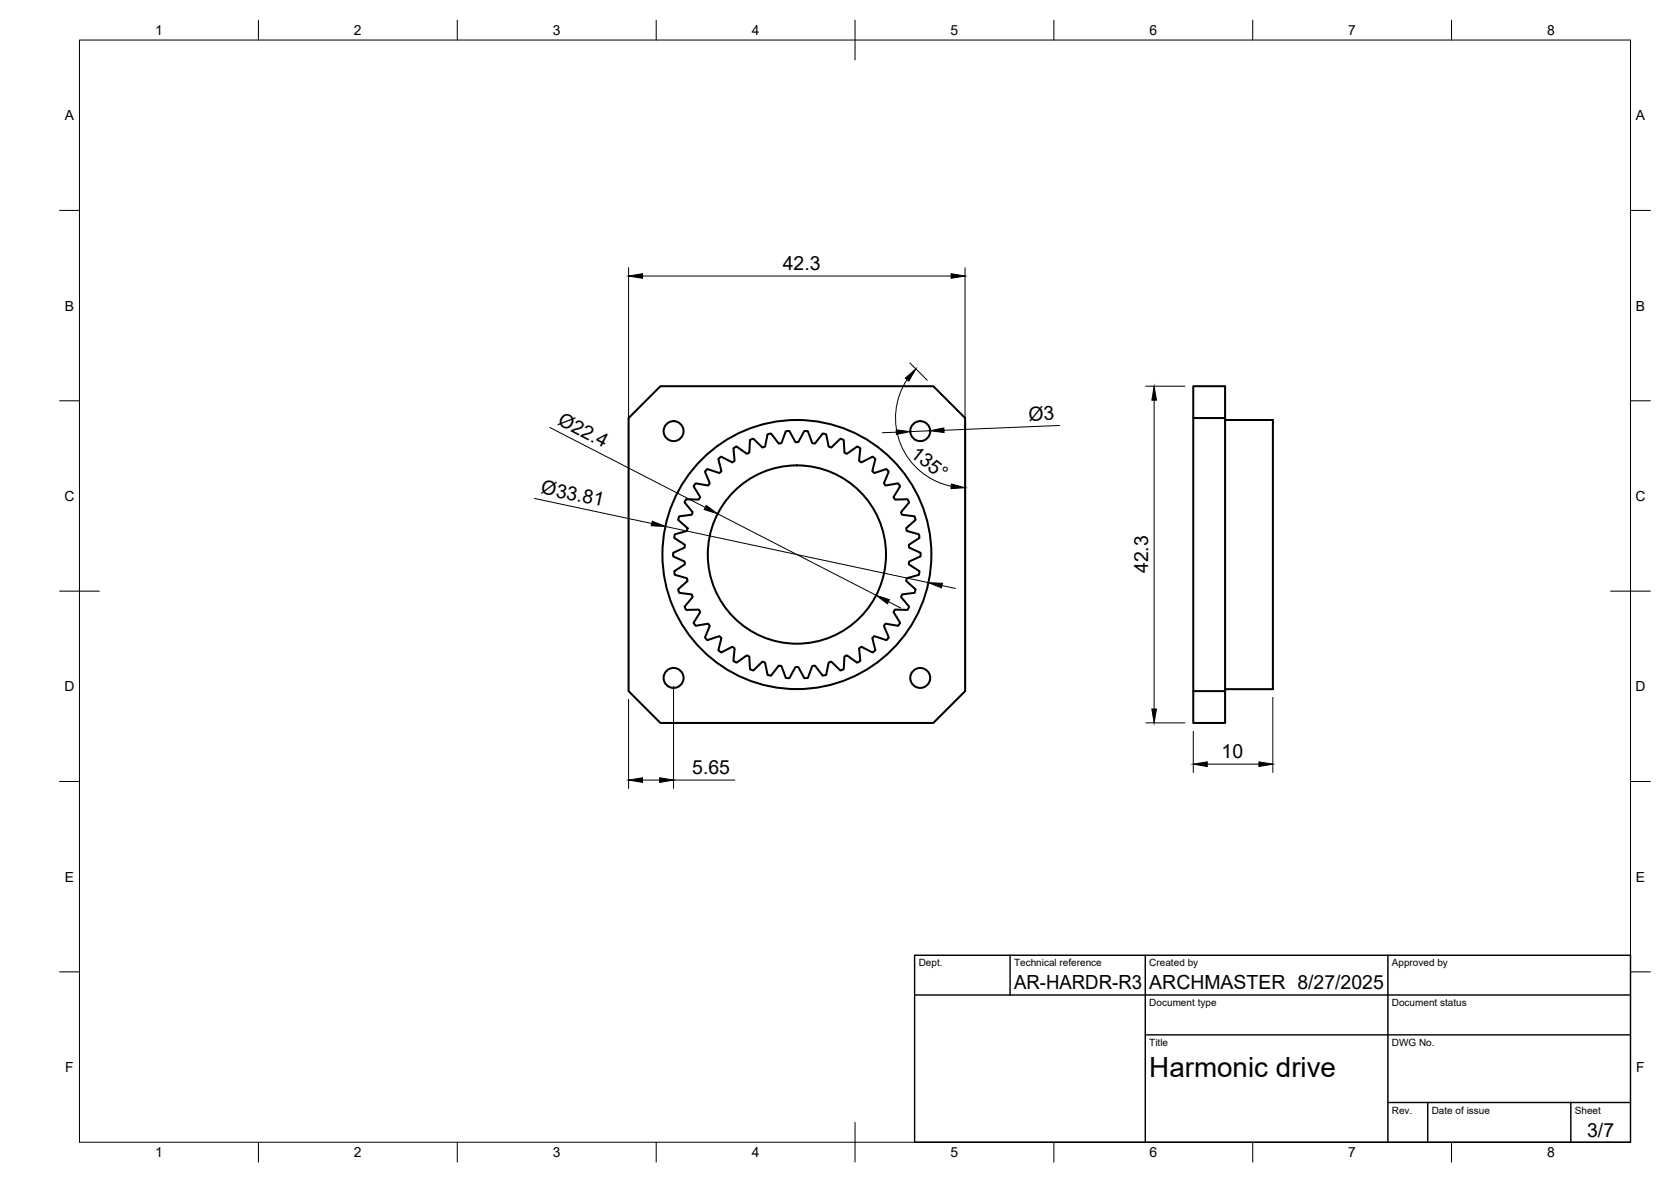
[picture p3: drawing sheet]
<svg xmlns="http://www.w3.org/2000/svg" width="420mm" height="297mm" viewBox="0 0 420 297" stroke-linecap="round" stroke-linejoin="round" font-family="sans-serif">
<!-- layer: Visible -->
<g fill="none" stroke="#000" stroke-width=".51">
<path d="M158.1 105.1l8-8h68.6l8 8v68.6l-8 8h-68.6l-8-8zM177.8 117.9l3.1 1 .5-.5-.8-3.1 .7-.5 2.8 1.4 .6-.4-.3-3.2 .8-.4 2.6 1.9 .6-.3 .2-3.2 .8-.4 2.3 2.3 .7-.2 .6-3.2 .9-.2 1.9 2.6 .7-.1 1.1-3 .9-.1 1.5 2.8h.7l1.5-2.8 .9 .1 1.1 3 .7 .1 2-2.6 .8 .2 .7 3.2 .6 .2 2.3-2.3 .9 .4 .1 3.2 .6 .3 2.6-1.9 .8 .4-.3 3.2 .6 .4 2.8-1.4 .7 .5-.8 3.1 .5 .5 3.1-1 .6 .6-1.3 3 .5 .5 3.1-.5 .5 .7-1.6 2.7 .3 .6h3.2l.4 .8-2.1 2.4 .3 .7 3.2 .4 .2 .8-2.4 2.1 .2 .7 3.1 .9 .1 .9-2.7 1.7 .1 .7 2.9 1.3v.9l-2.9 1.3-.1 .7 2.7 1.8-.1 .8-3.1 .9-.2 .7 2.4 2.1-.2 .9-3.2 .4-.3 .6 2.1 2.5-.4 .8-3.2-.1-.3 .6 1.6 2.7-.5 .8-3.1-.6-.5 .6 1.3 2.9-.6 .7-3.1-1-.5 .4 .8 3.1-.7 .6-2.8-1.5-.6 .4 .3 3.2-.8 .4-2.6-1.8-.6 .3-.1 3.2-.9 .3-2.3-2.2-.6 .2-.7 3.1-.8 .2-2-2.5-.7 .1-1.1 3h-.9l-1.5-2.8h-.7l-1.5 2.8h-.9l-1.1-3-.7-.1-1.9 2.5-.9-.2-.6-3.1-.7-.2-2.3 2.2-.8-.3-.2-3.2-.6-.3-2.6 1.8-.8-.4 .3-3.2-.6-.4-2.8 1.5-.7-.6 .8-3.1-.5-.4-3.1 1-.6-.7 1.3-2.9-.4-.6-3.2 .6-.5-.8 1.7-2.7-.4-.6-3.2 .1-.4-.8 2.1-2.5-.3-.6-3.1-.4-.3-.9 2.4-2.1-.2-.7-3-.9-.2-.8 2.7-1.8-.1-.7-2.9-1.3v-.9l2.9-1.3 .1-.7-2.7-1.7 .2-.9 3-.9 .2-.7-2.4-2.1 .3-.8 3.1-.4 .3-.7-2.1-2.4 .4-.8h3.2l.4-.6-1.7-2.7 .5-.7 3.2 .5 .4-.5-1.3-3zM300 105.1v-8h8v84.6h-8v-8h8M308 105.5h12.1v67.7h-12.1M308 105.1h-8v68.6"/>
<circle cx="169.4" cy="108.3" r="2.51"/>
<circle cx="231.4" cy="108.3" r="2.51"/>
<circle cx="200.4" cy="139.4" r="22.4"/>
<circle cx="200.4" cy="139.4" r="33.8"/>
<circle cx="169.4" cy="170.4" r="2.51"/>
<circle cx="231.4" cy="170.4" r="2.51"/>
</g>
<!-- layer: BORDER -->
<g fill="none" stroke="#000" stroke-width=".25">
<path d="M20 10.1h390v276.9h-390zM65 5.1v5M115 5.1v5M165 5.1v5M215 5.1v10M265 5.1v5M315 5.1v5M365 5.1v5M15 52.9h5M410 52.9h5M15 100.7h5M410 100.7h5"/>
<path d="M15 148.6h10M405 148.6h10M15 196.4h5M410 196.4h5M15 244.2h5M410 244.2h5M65 287v5M115 287v5M165 287v5M215 282.1v9.9M265 287v5M315 287v5"/>
<path d="M365 287v5"/>
</g>
<!-- layer: TITLEBLOCK -->
<path d="M230 240.1h180v46.9h-180zM230 250h180M254 240.1v9.9M288 240.1v46.9M349 240.1v46.9M288 260.1h122M349 277.1h61M359 277.1v9.9M395 277.1v9.9" fill="none" stroke="#000" stroke-width=".36"/>
<!-- layer: FD_Dimensions -->
<g fill="none" stroke="#000" stroke-width=".25">
<path d="M158.1 67.3v104.3M161.6 69.4h77.6M242.7 67.3v104.3M228.1 95.4a17.5 17.5 0 0 0 11.1 26.8M228.8 91.2l4.4 4.4M288.1 97.1h9.8M138.2 107.4l39.1 20.1M225.4 108.6l-3.5 .1M233.8 108.3l-4.9 .2M266.5 106.9l-29.2 1.2M290.2 100.6v77.6M134.3 125.3l29.6 6.3"/>
<path d="M167.3 132.3l66.1 14.1M180.4 129.1l39.9 20.5M223.4 151.2l3.1 1.6M236.8 147.2l3.5 .7M158.1 175.8v22.3M169.4 172.5v25.6M320 175.3v18.8M161.6 196h4.3M169.4 196h15.4M288.1 181.7h9.8M300 183.8v10.3M303.6 192h12.9"/>
</g>
<g fill="#000" stroke="#000" stroke-width=".25">
<path d="M158.1 69.4l3.5-.6v1.1zM239.2 68.8l3.5 .6-3.5 .5zM227.6 95l2.7-2.3-1.8 3.1zM225.3 108l3.6 .5-3.5 .7zM233.8 108.3l3.5-.8 .1 1.2zM290.2 97.1l.6 3.5h-1.2zM164 131l3.3 1.3-3.6-.2zM177.6 127l2.8 2.1-3.3-1.1zM239.2 121.6l3.5 1-3.6 .2zM220.3 149.6l3.3 1.1-.5 1zM233.4 146.4l3.6 .2-.3 1.1zM289.6 178.2h1.2l-.6 3.5z"/>
<path d="M158.1 196l3.5-.5v1.1zM165.9 195.5l3.5 .5-3.5 .6zM300 192l3.6-.5v1.1zM316.5 191.5l3.5 .5-3.5 .6z"/>
</g>
<text font-size="7" x="289" y="270.6">Harmonic drive</text>
<g font-size="4.9">
<text x="196.8" y="67.9">42.3</text>
<text x="140" y="106.6" transform="rotate(27 140 106.6)">Ø22.4</text>
<text x="258.7" y="105.7" transform="rotate(-2 258.7 105.7)">Ø3</text>
<text x="228.7" y="114.5" transform="rotate(38 228.7 114.5)">135°</text>
<text x="135.8" y="124" transform="rotate(12 135.8 124)">Ø33.81</text>
<text x="288.7" y="144" transform="rotate(-90 288.7 144)">42.3</text>
<text x="307.2" y="190.6">10</text>
<text x="174.1" y="194.6">5.65</text>
<text x="255" y="248.5">AR-HARDR-R3</text>
<text x="289" y="248.5">ARCHMASTER 8/27/2025</text>
<text x="399.1" y="285.7">3/7</text>
</g>
<g font-size="3.5">
<text x="39" y="8.8">1</text>
<text x="89" y="8.8">2</text>
<text x="139" y="8.8">3</text>
<text x="189" y="8.8">4</text>
<text x="239" y="8.8">5</text>
<text x="289" y="8.8">6</text>
<text x="339" y="8.8">7</text>
<text x="389" y="8.8">8</text>
<text x="16.3" y="30.2">A</text>
<text x="411.3" y="30.2">A</text>
<text x="16.3" y="78">B</text>
<text x="411.3" y="78">B</text>
<text x="16.2" y="125.9">C</text>
<text x="411.2" y="125.9">C</text>
<text x="16.2" y="173.7">D</text>
<text x="411.2" y="173.7">D</text>
<text x="16.3" y="221.6">E</text>
<text x="411.3" y="221.6">E</text>
<text x="16.4" y="269.4">F</text>
<text x="411.4" y="269.4">F</text>
<text x="39" y="290.8">1</text>
<text x="89" y="290.8">2</text>
<text x="139" y="290.8">3</text>
<text x="189" y="290.8">4</text>
<text x="239" y="290.8">5</text>
<text x="289" y="290.8">6</text>
<text x="339" y="290.8">7</text>
<text x="389" y="290.8">8</text>
</g>
<g font-size="2.5">
<text x="231" y="242.9">Dept.</text>
<text x="255" y="242.9">Technical reference</text>
<text x="289" y="242.9">Created by</text>
<text x="350" y="242.9">Approved by</text>
<text x="289" y="252.8">Document type</text>
<text x="350" y="252.8">Document status</text>
<text x="289" y="262.9">Title</text>
<text x="350" y="262.9">DWG No.</text>
<text x="350" y="279.9">Rev.</text>
<text x="360" y="279.9">Date of issue</text>
<text x="396" y="279.9">Sheet</text>
</g>
</svg>
